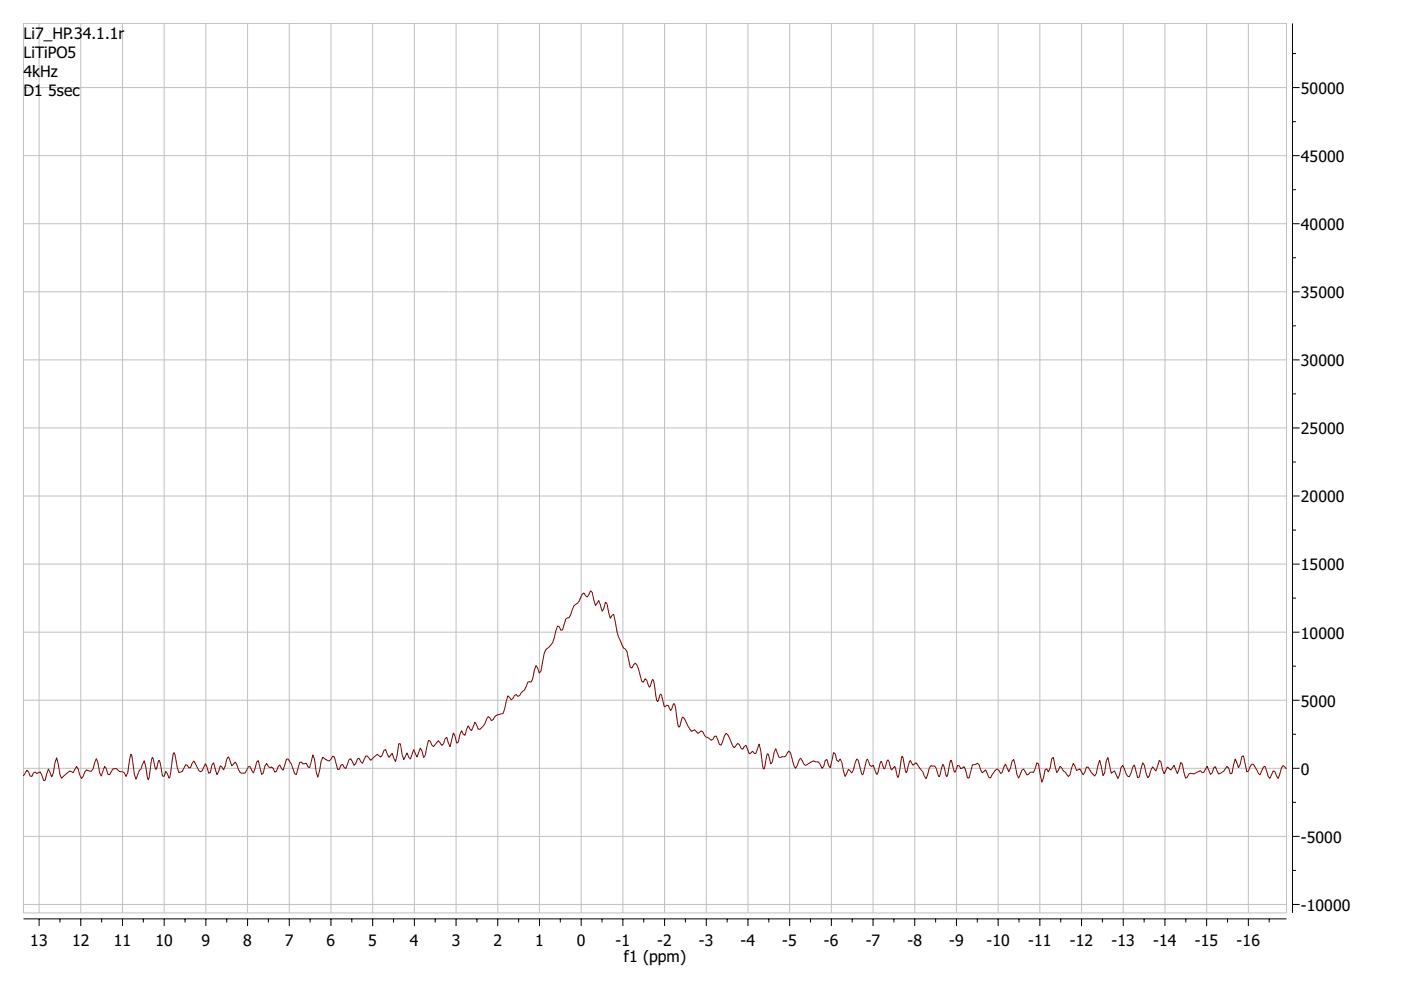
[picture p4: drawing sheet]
<svg xmlns="http://www.w3.org/2000/svg" width="297mm" height="210mm" viewBox="0 0 297 210" stroke-linecap="round" stroke-linejoin="round" font-family="sans-serif">
<g fill="none" stroke="#000" stroke-width=".21">
<path d="M274 5v188.6M274 11.4h.8M274 18.6h1.5M274 25.8h.8M274 33h1.5M274 54.7h.8M274 40.2h.8M274 47.4h1.5M274 69.1h.8M274 76.3h1.5M274 61.9h1.5M274 98h.8"/>
<path d="M274 83.5h.8M274 90.7h1.5M274 112.4h.8M274 119.6h1.5M274 105.2h1.5M274 126.8h.8M274 134h1.5M274 155.7h.8M274 141.2h.8M274 148.5h1.5M274 170.1h.8M274 177.3h1.5"/>
<path d="M274 162.9h1.5M5 194.8h267.8M8.3 194.8v1.5M12.7 194.8v.8M17.1 194.8v1.5M21.5 194.8v.8M26 194.8v1.5M30.4 194.8v.8M34.8 194.8v1.5M39.2 194.8v.8M43.7 194.8v1.5M48.1 194.8v.8"/>
<path d="M52.5 194.8v1.5M56.9 194.8v.8M61.3 194.8v1.5M65.8 194.8v.8M70.2 194.8v1.5M74.6 194.8v.8M79 194.8v1.5M83.4 194.8v.8M87.9 194.8v1.5M92.3 194.8v.8M96.7 194.8v1.5M101.1 194.8v.8"/>
<path d="M105.5 194.8v1.5M110 194.8v.8M114.4 194.8v1.5M118.8 194.8v.8M123.2 194.8v1.5M127.6 194.8v.8M132.1 194.8v1.5M136.5 194.8v.8M140.9 194.8v1.5M145.3 194.8v.8M149.7 194.8v1.5M154.2 194.8v.8"/>
<path d="M158.6 194.8v1.5M163 194.8v.8M167.4 194.8v1.5M171.8 194.8v.8M176.3 194.8v1.5M180.7 194.8v.8M185.1 194.8v1.5M189.5 194.8v.8M193.9 194.8v1.5M198.4 194.8v.8M202.8 194.8v1.5M207.2 194.8v.8"/>
<path d="M211.6 194.8v1.5M216 194.8v.8M220.5 194.8v1.5M224.9 194.8v.8M229.3 194.8v1.5M233.7 194.8v.8M238.2 194.8v1.5M242.6 194.8v.8M247 194.8v1.5M251.4 194.8v.8M255.8 194.8v1.5M260.3 194.8v.8"/>
<path d="M264.7 194.8v1.5M269.1 194.8v.8M274 184.5h.8M274 191.8h1.5"/>
</g>
<g fill="none" stroke="#c0c0c0" stroke-width=".21">
<path d="M5 18.6h267.8M5 5h267.8v188.6h-267.8zM8.3 5v188.6M17.1 5v188.6M26 5v188.6M34.8 5v188.6M43.7 5v188.6M52.5 5v188.6M61.3 5v188.6M70.2 5v188.6M79 5v188.6M87.9 5v188.6"/>
<path d="M96.7 5v188.6M105.5 5v188.6M114.4 5v188.6M123.2 5v188.6M132.1 5v188.6M140.9 5v188.6M149.7 5v188.6M158.6 5v188.6M167.4 5v188.6M176.3 5v188.6M185.1 5v188.6M193.9 5v188.6"/>
<path d="M202.8 5v188.6M211.6 5v188.6M220.5 5v188.6M229.3 5v188.6M238.2 5v188.6M247 5v188.6M255.8 5v188.6M264.7 5v188.6M5 33h267.8M5 47.4h267.8M5 76.3h267.8M5 61.9h267.8"/>
<path d="M5 90.7h267.8M5 119.6h267.8M5 105.2h267.8M5 134h267.8M5 148.5h267.8M5 177.3h267.8M5 162.9h267.8M5 191.8h267.8"/>
</g>
<path d="M272.8 163l-.7-.7-.4 .5-.7 2.3-.7-1.5-.3-.1-.7 1.5-.4-.4-.7-2.1-.4 .2-.7 1.6-.3-.3-1.1-2h-.3l-.7 1.5-.4 .1-.7-3.3-.3 .1-.4 1.6-.3 .8-.7-1.9-.7 3.1h-.4l-.3-1.1-.4-.4-.1 .2a2.85 2.85 0 0 1-1.6 1.4l-.7-1.6-.4 .3-.3 1.1-.4 .3-.7-1.7-.7 1.2-.3 .1-.4-.4-.7 .3a1.12 1.12 0 0 1-1.4 .2 .87 .87 0 0 0-.7 .8l-.3 .3-.7-3-.4-.3-.7 2.4-.7-1.8-.7 1-.7-.7-.7 1.5-.3-.9-.4-1.7-.3-.3-.7 2.3-.7-.9-.4 .7a2.05 2.05 0 0 1-.7 1.6l-.7-2.7-.3-.5-.7 3-.4 .2-.7-2.7a2.37 2.37 0 0 0-.7 1.7l-.3 .8a.6 .6 0 0 1-.7-.6l-.7-1.8-.4 .4-.3 1.6-.4 .8-.7-1.7-.7 .5-.7-3.3-.3 .8-.4 2.5-.3 .5-.7-3.2-.7 2.7-.4 .6-.7-.7-.7-1.1-.4-.1-.3 1.2-.4 .5-.7-1.3-.7 .4-.7-1.5-.7 2.4-.3 .3-.7-1a.98 .98 0 0 1-.7-.8l-.4-.3-.7 1.3-.7-3.2-.3 .2a6.7 6.7 0 0 1-.7 2.9l-.4-.7-.3 .2-.7 2.6-.7-3.8-.4-.3-.7 2h-.7l-.3 .5-.4 .1-.7-1.3a1.19 1.19 0 0 0-.7 1.1l-.3 .9a4.9 4.9 0 0 1-.7-2.6l-.4-1.4-.3 .4-.4 1.5-.3 .7-.7-1.6-.7 1.8-.4 .2-.3-.7-.4-.2-1 1.1-.4 .7h-.3l-.7-1.7-.7 .7-.7-1.8-.4-.3-.3 .3-.7 .1-.7 2.8-.4-.1-.7-2.4-.7 .5-.3-.6-.4-.1-.5 1.4-.2-.1-.7-2.4-.7 3.2-.2 .2-.7-2.4-.1-.1-.7 2.6-.2-.1-.2-.6a2.3 2.3 0 0 0-.7-1.6l-.7-.1-.3 .4-.7 2.4-.4-.5-.3-.9-1.4-2-.7 .6-.6-1-.2 .1-.7 2.5-.8-3.6-.9 4.6-.7-2.4-.7 .7-.7-2.1-.2 .1-.5 1.8h-.2l-.5-1.6-.2 .1-.7 2.6-.2 .1-.7-2-.3 .3-.4-.2-.5-1.3-.2 .1-.8 3.2-.2-.2-.7-2.8-.4-.4-.7 2.4-.3 .6-.7-.8-.7 1.5-.4-1.1a5 5 0 0 0-.7-2.6l-.3 .6-.4-.3-.3-1.4-.4-.2-.7 3.2a2.45 2.45 0 0 1-.7-1.8l-.3 .2-.4 1.3-.3 .4-.4-.8a.82 .82 0 0 0-1-.6 .92 .92 0 0 0-1.3 .3l-.8 .5-.4-.3-.7-1.3-1 2.2-.4-.6-.7-2.7-.3-.3-.6 .7a.65 .65 0 0 1-.8 .4l-.7 .2-.7-1.9-.4 .9-.3 1.9-.4 .5-.5-2.1-.2-.1-.5 2.6-.2 .6h-.2l-.8-5.3-.7 2.1a.66 .66 0 0 1-.7-.5l-.7 .5-.7-1.8-.7 .9a1.16 1.16 0 0 1-.7-1l-.4-.3-.7 .9-.3-.3a5.8 5.8 0 0 0-1.5-2.7l-.3 .5-.7 2-.4-.2-.7-1.7h-.3a.95 .95 0 0 1-.7 .8l-1.4-.9-.4-.8-.3-.3-.7 .6-.7-.8-.7 .4-1.8-3.1-.1 .1-.7 2.1-.4-1.2-.5-3.6-.2-.2-.7 1.4-.5-1a.45 .45 0 0 0-.7 .3l-.2-.2-.7-2.6-.5 1.5-.2 .2-.2-.3-.7-4.3-.1-.1-.6 1.5-.1 .1-.2-.4a1.56 1.56 0 0 0-.7-1.4l-.4 .7-.3-.1-.7-2.7-.4-.8-.3-.4-.7 1-.4-.2-.7-3.3-.3-.5a2.78 2.78 0 0 1-1.1-1.8l-.7-1.9-.7-3.6a.92 .92 0 0 0-.7 .8l-.7-3-.3-.4a3.4 3.4 0 0 1-.7 1.9l-.7-2.3-.7 1.1-.7-2.8-.4-.3-.7 1.3-.7-.9a1.21 1.21 0 0 0-.7 1 2.57 2.57 0 0 1-1.4 1.7l-1 2.6h-.4l-.3 .3-.7 2.3h-.4l-.3-.7-.4-.2-.7 2.6a4.3 4.3 0 0 1-1.8 2.4 5.2 5.2 0 0 0-.7 2.6l-.3 2-.4 .4-.7-1.6-.3 1a4.9 4.9 0 0 1-.7 2.5l-.4-.1-.3 .1a2.91 2.91 0 0 1-1.4 2.3 .78 .78 0 0 1-.7 .7l-.4-.3a.93 .93 0 0 0-.7 .8l-.3 .3-.7-.9-1.1 3.8-.7 .1a1.52 1.52 0 0 0-1.4 1.2l-.3 .2-.4-.6-.3-.3-.4 .6a3.5 3.5 0 0 1-1.4 2.1h-.3l-.7-1.5-.7 1.8-.7-1-.7 2a1.12 1.12 0 0 1-.7-1l-.4 .7-.3 1.7-.4 .3-.3-1.5-.4-.7-.7 2.9-.7-2-.3 .3-.4 1.1-.3 .3-.7-.9-1.1 1.2-.3-.3a1.01 1.01 0 0 0-.7-1l-.7 3.2-.4 .4-.3-1.4-.4-.6-.7 1.9-.7-1.6-.7 2.1-.3-.5-.4-.9-.7 1.5-.3-1.1-.4-2.3h-.3l-.7 3.8-.7-1.8-.7 .9-.7-1.7-.4 .2-.3 1-.4 .4-.7-.6-1.4 1.3-.4-.4a.6 .6 0 0 0-.7-.5l-.7 1.5-.7-1-.3 .1-.4 .9-.3 .5-.7-1.4-.4 .1-.7 1.9a.94 .94 0 0 1-.7-.8l-.3 .1-.4 .9h-.3l-.7-2.6-.4-.2-.7 1-1.4-.7a6.9 6.9 0 0 0-.7 2.9l-.3 1.3-.4-1.2a8.9 8.9 0 0 0-.7-3.6l-.7 2.8a1.05 1.05 0 0 1-.7-1l-.7 .2-.3-.4-.4 .1-.7 2.5-.3-.1a7.2 7.2 0 0 0-1.4-3.2l-.4 .1-.7 2.3-.3-.4-.4-.7a1.89 1.89 0 0 0-.7 1.3l-.3 .2-.4-.8-.3-.3-.4 .2-.7-.9a3.2 3.2 0 0 0-.7 2l-.3 .3-.7-2.9-.4 .3-.7 2.3-.7-1.4-.3 .1-.7 1.3a1.21 1.21 0 0 1-1.6-1.3l-.5-1-.7 .8-.7-1.9-.4 .3-.7 2.5-.7-.9-.7 1.8-.7-2.5-.3 .4-.4 1.7-.3 .1-.7-2-.7 1.5-.4 .2-.3-.2-1.1-2.1-.7 1.4-.4 .1-.3-.5-.4-.1-.7 1.4-.7 .2-1-4.2-.2 .3-.7 4.9-.2 .2-.7-1.4-.3 1-.4-.1-.7-3.3-.7 1.9-.7-2.5-.1 .3-.7 4.5-.2-.3-.7-3.8-.7 1.8-.4 .2-.7 1.9-.3-1-.5-4-.2-.3-.7 4-.4 .7-.3-.7-.4-.3h-.7l-.1-.2a.84 .84 0 0 0-.9-.4 .84 .84 0 0 0-.7 .7l-.4 .6-.3-.1a2.61 2.61 0 0 0-.7-1.7l-.7 2.1a5.3 5.3 0 0 1-.7-2.8l-.4-.9-.3 .8a2.65 2.65 0 0 1-.7 1.8l-1.1-.2-1 1.8-.4-.8a2.8 2.8 0 0 0-.7-1.8l-.7 1.3-.7-.3-1.7 1.5-.4-.7-.7-3.6-.3 1a6.8 6.8 0 0 1-.7 3l-.7-1.7-.7 2.5-.4-.1-.7-1.8-.7 .4-.3-.3a.92 .92 0 0 0-.7 .9h-.4l-.3-.9-.4-.4-.7 1.1" fill="none" stroke="#800000" stroke-width=".21"/>
<g font-size="4">
<text x="5" y="8.3">Li7</text>
<text x="9.3" y="8.3">_HP.3</text>
<text x="17.6" y="8.3">4.1.1r</text>
<text x="5" y="12.4">LiT</text>
<text x="5" y="16.4">4k</text>
<text x="8.5" y="16.4">Hz</text>
<text x="9.4" y="12.4">iPO5</text>
<text x="5" y="20.5">D1</text>
<text x="10.2" y="20.5">5sec</text>
<text x="275.8" y="19.9">50000</text>
<text x="275.8" y="34.3">45000</text>
<text x="275.8" y="48.8">40000</text>
<text x="275.8" y="63.2">35000</text>
<text x="275.8" y="77.6">30000</text>
<text x="275.8" y="92.1">25000</text>
<text x="275.8" y="106.5">20000</text>
<text x="275.8" y="120.9">15000</text>
<text x="275.8" y="135.4">10000</text>
<text x="275.8" y="149.8">5000</text>
<text x="275.8" y="164.2">0</text>
<text x="275.8" y="178.7">-5000</text>
<text x="275.8" y="193.1">-10000</text>
<text x="6.4" y="200.6">13</text>
<text x="15.3" y="200.6">12</text>
<text x="24.1" y="200.6">11</text>
<text x="33" y="200.6">10</text>
<text x="42.7" y="200.6">9</text>
<text x="51.6" y="200.6">8</text>
<text x="60.4" y="200.6">7</text>
<text x="69.2" y="200.6">6</text>
<text x="78.1" y="200.6">5</text>
<text x="86.9" y="200.6">4</text>
<text x="95.8" y="200.6">3</text>
<text x="104.6" y="200.6">2</text>
<text x="113.4" y="200.6">1</text>
<text x="122.3" y="200.6">0</text>
<text x="130.5" y="200.6">-1</text>
<text x="132.3" y="204">f1 (ppm)</text>
<text x="139.3" y="200.6">-2</text>
<text x="148.2" y="200.6">-3</text>
<text x="157" y="200.6">-4</text>
<text x="165.9" y="200.6">-5</text>
<text x="174.7" y="200.6">-6</text>
<text x="183.5" y="200.6">-7</text>
<text x="192.4" y="200.6">-8</text>
<text x="201.2" y="200.6">-9</text>
<text x="209.1" y="200.6">-10</text>
<text x="218" y="200.6">-11</text>
<text x="226.8" y="200.6">-12</text>
<text x="235.7" y="200.6">-13</text>
<text x="244.5" y="200.6">-14</text>
<text x="253.3" y="200.6">-15</text>
<text x="262.2" y="200.6">-16</text>
</g>
</svg>
